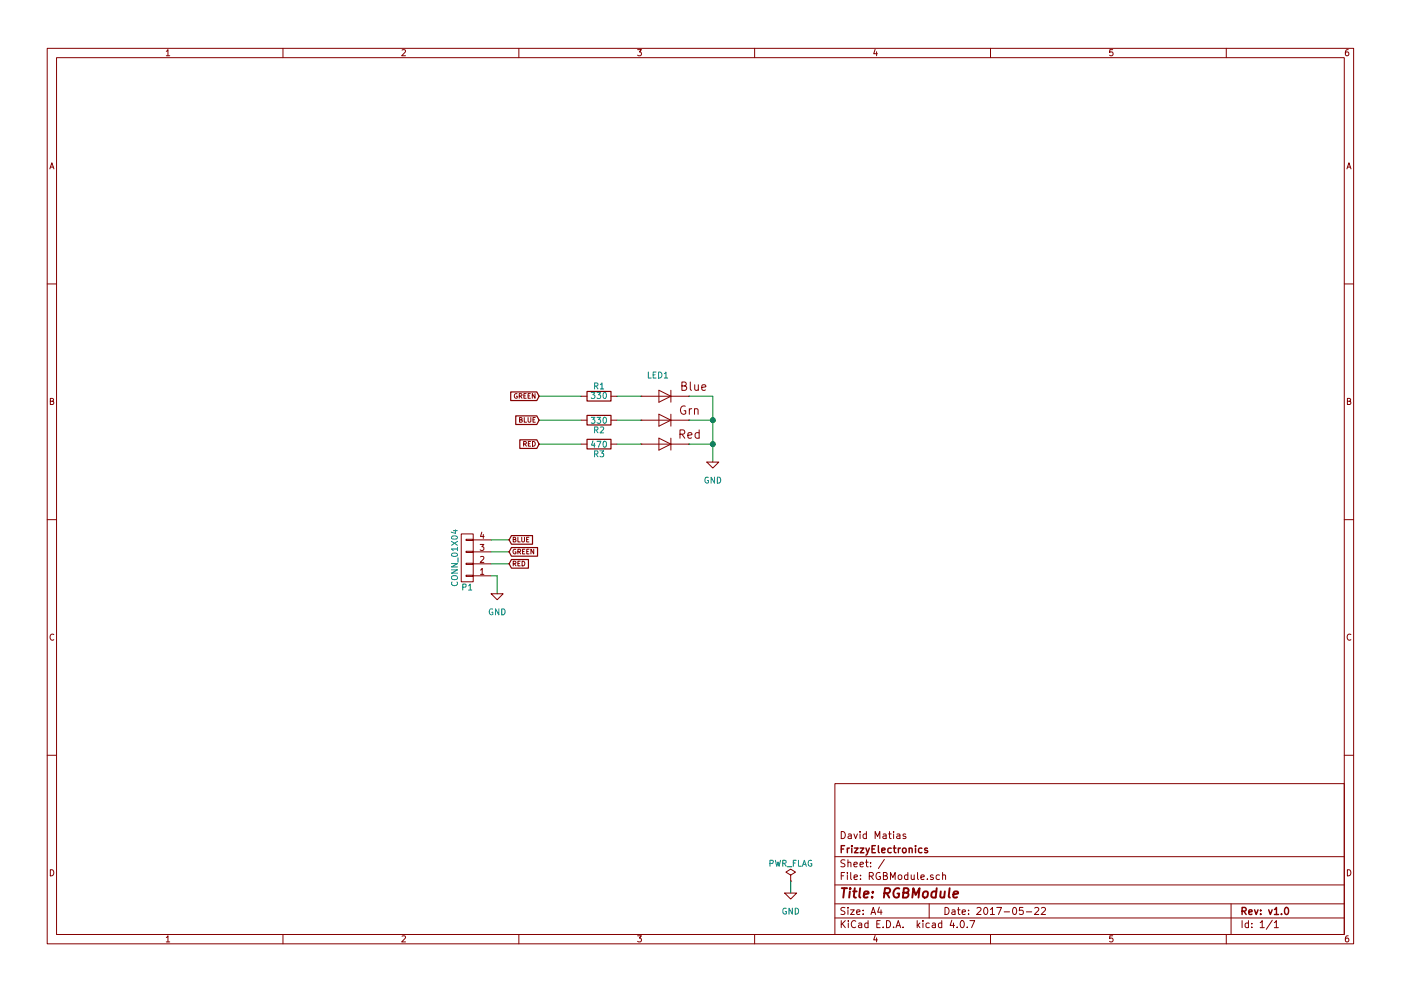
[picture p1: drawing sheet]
EESchema Schematic File Version 2
LIBS:RGBModule
EELAYER 25 0
EELAYER END
$Descr A4 11693 8268
encoding utf-8
Sheet 1 1
Title "RGBModule"
Date "2017-05-22"
Rev "v1.0"
Comp "FrizzyElectronics"
Comment1 "David Matias"
Comment2 ""
Comment3 ""
Comment4 ""
$EndDescr
$Comp
L RGBLED5050 LED1
U 1 1
P 5550 3500
F 0 "LED1" H 5400 3850 50  0000 L BNN
F 1 "RGBLED5050" H 5550 3500 50  0001 L BNN
F 2 "lib_fp:LED-TRICOLOR-5050" H 5580 3650 20  0001 C CNN
F 3 "" H 5550 3500 60  0001 C CNN
	1    5550 3500
	1    0    0    -1  
$EndComp
$Comp
L R R1
U 1 1
P 5000 3300
F 0 "R1" V 5080 3300 50  0000 C CNN
F 1 "330" V 5000 3300 50  0000 C CNN
F 2 "lib_fp:R_0805" V 4930 3300 50  0001 C CNN
F 3 "" H 5000 3300 50  0001 C CNN
	1    5000 3300
	0    -1   -1   0   
$EndComp
$Comp
L R R2
U 1 1
P 5000 3500
F 0 "R2" V 5080 3500 50  0000 C CNN
F 1 "330" V 5000 3500 50  0000 C CNN
F 2 "lib_fp:R_0805" V 4930 3500 50  0001 C CNN
F 3 "" H 5000 3500 50  0001 C CNN
	1    5000 3500
	0    1    1    0   
$EndComp
$Comp
L R R3
U 1 1
P 5000 3700
F 0 "R3" V 5080 3700 50  0000 C CNN
F 1 "470" V 5000 3700 50  0000 C CNN
F 2 "lib_fp:R_0805" V 4930 3700 50  0001 C CNN
F 3 "" H 5000 3700 50  0001 C CNN
	1    5000 3700
	0    1    1    0   
$EndComp
Wire Wire Line
	5150 3300 5350 3300
Wire Wire Line
	5150 3500 5350 3500
Wire Wire Line
	5150 3700 5350 3700
Wire Wire Line
	5750 3700 5950 3700
Wire Wire Line
	5950 3300 5950 3850
Connection ~ 5950 3700
Wire Wire Line
	5750 3300 5950 3300
Connection ~ 5950 3500
Wire Wire Line
	4850 3700 4500 3700
Text GLabel 4500 3700 0    39   Input ~ 0
RED
Text GLabel 4500 3300 0    39   Input ~ 0
GREEN
Text GLabel 4500 3500 0    39   Input ~ 0
BLUE
$Comp
L CONN_01X04 P1
U 1 1
P 3900 4650
F 0 "P1" H 3900 4900 50  0000 C CNN
F 1 "CONN_01X04" V 4000 4650 50  0000 C CNN
F 2 "lib_fp:Pin_Header_Angled_1x04_Pitch2.54mm" H 3900 4650 50  0001 C CNN
F 3 "" H 3900 4650 50  0001 C CNN
	1    3900 4650
	-1   0    0    1   
$EndComp
Wire Wire Line
	4100 4800 4150 4800
Wire Wire Line
	4150 4800 4150 4950
Wire Wire Line
	4100 4700 4250 4700
Wire Wire Line
	4100 4600 4250 4600
Wire Wire Line
	4100 4500 4250 4500
Text GLabel 4250 4500 2    39   Input ~ 0
BLUE
Text GLabel 4250 4600 2    39   Input ~ 0
GREEN
Text GLabel 4250 4700 2    39   Input ~ 0
RED
$Comp
L PWR_FLAG #FLG01
U 1 1
P 6600 7350
F 0 "#FLG01" H 6600 7425 50  0001 C CNN
F 1 "PWR_FLAG" H 6600 7500 50  0000 C CNN
F 2 "" H 6600 7350 50  0001 C CNN
F 3 "" H 6600 7350 50  0001 C CNN
	1    6600 7350
	1    0    0    -1  
$EndComp
$Comp
L GND #PWR02
U 1 1
P 5950 3850
F 0 "#PWR02" H 5950 3600 50  0001 C CNN
F 1 "GND" H 5950 3700 50  0000 C CNN
F 2 "" H 5950 3850 50  0001 C CNN
F 3 "" H 5950 3850 50  0001 C CNN
	1    5950 3850
	1    0    0    -1  
$EndComp
$Comp
L GND #PWR03
U 1 1
P 4150 4950
F 0 "#PWR03" H 4150 4700 50  0001 C CNN
F 1 "GND" H 4150 4800 50  0000 C CNN
F 2 "" H 4150 4950 50  0001 C CNN
F 3 "" H 4150 4950 50  0001 C CNN
	1    4150 4950
	1    0    0    -1  
$EndComp
$Comp
L GND #PWR04
U 1 1
P 6600 7450
F 0 "#PWR04" H 6600 7200 50  0001 C CNN
F 1 "GND" H 6600 7300 50  0000 C CNN
F 2 "" H 6600 7450 50  0001 C CNN
F 3 "" H 6600 7450 50  0001 C CNN
	1    6600 7450
	1    0    0    -1  
$EndComp
Wire Wire Line
	6600 7350 6600 7450
Wire Wire Line
	5950 3500 5750 3500
Wire Wire Line
	4500 3500 4850 3500
Wire Wire Line
	4500 3300 4850 3300
$EndSCHEMATC
